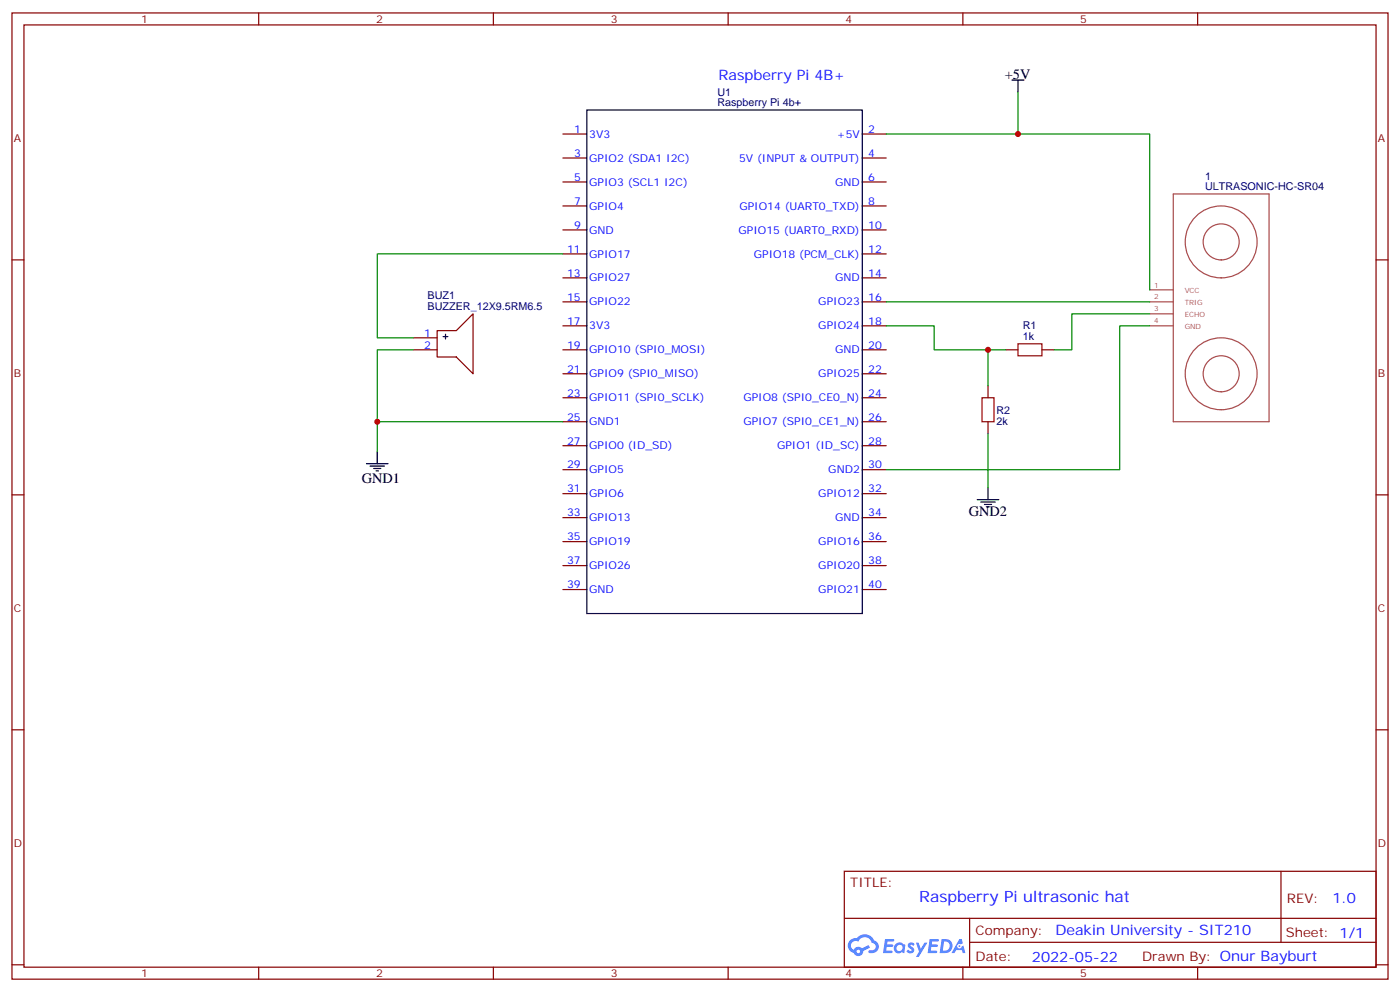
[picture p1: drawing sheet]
<svg xmlns="http://www.w3.org/2000/svg" width="412mm" height="292mm" viewBox="0 0 412 292" stroke-linecap="round" stroke-linejoin="round" font-family="sans-serif">
<g fill="none" stroke="#870000" stroke-width=".35">
<path d="M3.5 3.8h405.4v284.3h-405.4zM7.1 7.3h398.2v277.3h-398.2zM76.2 3.8v3.5M145.3 3.8v3.5M214.5 3.8v3.5M283.6 3.8v3.5M352.8 3.8v3.5M3.5 76.5h3.6M405.3 76.5h3.6M3.5 145.6h3.6M405.3 145.6h3.6M3.5 214.8h3.6"/>
<path d="M405.3 214.8h3.6M248.7 256.4h156.6v28.2h-156.6zM377.3 256.4v20.9M248.7 270.2h156.5M285.6 277.3h119.6M285.6 270.2v14.2M3.5 283.9h3.6M76.2 284.6v3.5M145.3 284.6v3.5M214.5 284.6v3.5M283.6 284.6v3.5M352.8 284.6v3.5"/>
<path d="M405.3 283.9h3.6"/>
</g>
<g fill="#5487ff">
<path d="M267.7 277.6a1.22 1.22 0 0 1 1.7 .2l-.4 .6a.47 .47 0 0 0-.3-.4 .47 .47 0 0 0-.5 .2l.1 .2a1.14 1.14 0 0 1 .8 1.8 1.14 1.14 0 0 1-1.9 0l-.2-.2 .5-.6 .7 .5a.29 .29 0 0 0 .3-.3 .29 .29 0 0 0-.2-.3 1.04 1.04 0 0 1-.6-1.7z"/>
<path d="M260.7 276.3h2.4l.3 .2-.2 .5-1.8 .1-.1 .8h1.5l.3 .4-.3 .4h-1.6l-.2 1.1h1.7l.2 .3-.2 .3-2.6 .1z"/>
<path d="M273.8 276.3h2.4l.3 .2-.1 .5-1.8 .1-.2 .8h1.6l.3 .4-.4 .4h-1.6l-.1 1.1h1.7l.2 .3-.2 .3-2.6 .1z"/>
<path d="M282.6 276.3h.7l.3 1.3-.6 .3a.69 .69 0 0 0-1 .3 .69 .69 0 0 0 .4 .9 .69 .69 0 0 0 .9-.6l.5-.2 .6 2.2h-.8l-.2-.9h-1.8l-.5 .9h-.8z"/>
<path d="M269.8 277.4h.8l.6 1.8 1.1-1.8h.9l-2.6 4.2h-.8l.9-1.5z"/>
<path d="M277.4 276.3l-.6 4.2h1.3a2.11 2.11 0 0 0 2.5-2.1 2.11 2.11 0 0 0-2.5-2.1zM278.1 277.1a1.39 1.39 0 0 1 1.7 1.4 1.39 1.39 0 0 1-1.8 1.3h-.3z"/>
<path d="M263.7 277.9a1.54 1.54 0 0 0-.1 2.2 1.54 1.54 0 0 0 2.2 .1l.6 .3 .3-2.3-.2-.3h-.4a1.49 1.49 0 0 0-2.4 0zM264 278.9a.94 .94 0 0 1 1.8 0 .94 .94 0 0 1-1.8 0z"/>
<path d="M250.4 276.7a2.18 2.18 0 0 0 1.1 3.7 1.44 1.44 0 0 0 1.6 .9 1.44 1.44 0 0 0 1.2-1.4l2-1.1-.5-.7-1.9 1a1.47 1.47 0 0 0-2.4 .4 1.39 1.39 0 0 1-.7-1.9 1.39 1.39 0 0 1 2-.5 2.12 2.12 0 0 1 2.2-1.3 2.12 2.12 0 0 1 1.9 1.7 1.14 1.14 0 0 1 1.1 1.4 1.14 1.14 0 0 1-1.7 .7 .43 .43 0 0 0-.5 .4 .43 .43 0 0 0 .4 .5 1.98 1.98 0 0 0 2.5-1.2 1.98 1.98 0 0 0-1.2-2.6 3.1 3.1 0 0 0-5.3-.6l-.9 .1zM252.3 280a.55 .55 0 0 1 1.1 0 .55 .55 0 0 1-1.1 0z"/>
<circle cx="282.6" cy="278.4" r=".26"/>
</g>
<g fill="none" stroke="#870000" stroke-width=".35">
<path d="M165.8 39.4h7.1M254 39.4h7.1M165.8 46.5h7.1M165.8 53.6h7.1M254 46.5h7.1M254 53.6h7.1M165.8 60.6h7.1M165.8 67.7h7.1M165.8 74.7h7.1M254 60.6h7.1M254 67.7h7.1M254 74.7h7.1"/>
<path d="M121.7 99.4h7.1M128.8 97.3h5.6l4.9-4.9v17.6l-4.9-4.9h-5.6zM165.8 81.8h7.1M165.8 88.8h7.1M165.8 95.9h7.1M254 81.8h7.1M254 88.8h7.1M254 95.9h7.1M121.7 102.9h7.1M165.8 102.9h7.1M165.8 110h7.1M165.8 117.1h7.1"/>
<path d="M254 102.9h7.1M254 110h7.1M254 117.1h7.1M291 113.5v3.6M296.3 102.9h3.6M306.9 102.9h3.5M165.8 124.1h7.1M165.8 131.2h7.1M165.8 138.2h7.1M254 124.1h7.1M254 131.2h7.1M254 138.2h7.1"/>
<path d="M291 124.1v3.5M165.8 145.3h7.1M165.8 152.3h7.1M165.8 159.4h7.1M254 145.3h7.1M254 152.3h7.1M254 159.4h7.1M165.8 166.4h7.1M165.8 173.5h7.1M254 166.4h7.1M254 173.5h7.1"/>
</g>
<g fill="none" stroke="#000" stroke-width=".35">
<path d="M172.9 32.4h81.1v148.2h-81.1zM298.1 23.6h3.5M299.9 23.6v3.5M130.5 99.1h1.4M131.2 98.4v1.4M107.9 136.5h6.4M109 137.2h4.2M110.1 137.9h2.1M110.8 138.6h.7M111.1 132.9v3.6M287.9 147h6.3M288.9 147.7h4.3"/>
<path d="M290 148.4h2.1M290.7 149.2h.7M291 143.5v3.5"/>
</g>
<g fill="none" stroke="#a64a4a" stroke-width=".35">
<path d="M345.6 57.1h28.2v67h-28.2zM338.7 85.3h6.9M338.7 88.8h6.9M338.7 92.4h6.9M338.7 95.9h6.9"/>
<circle cx="359.7" cy="71.2" r="10.6"/>
<circle cx="359.7" cy="71.2" r="5.3"/>
<circle cx="359.7" cy="110" r="10.6"/>
<circle cx="359.7" cy="110" r="5.3"/>
</g>
<path d="M289.3 117.1h3.5v7h-3.5zM299.9 101.2h7v3.5h-7z" fill="none" stroke="#a10000" stroke-width=".35"/>
<path d="M261.1 39.4h77.6v45.9M299.9 27.1v12.3M165.8 74.7h-54.7v24.7h10.6M261.1 95.9h14.1v7h21.1M261.1 88.8h77.6M338.7 92.4h-23v10.5h-5.3M338.7 95.9h-8.9v42.3h-38.8v-10.6M121.7 102.9h-10.6v21.2M291 102.9v10.6M165.8 124.1h-54.7v8.8M261.1 138.2h29.9v5.3" fill="none" stroke="#008700" stroke-width=".35"/>
<g fill="#c00">
<circle cx="299.9" cy="39.4" r=".88"/>
<circle cx="291" cy="102.9" r=".88"/>
<circle cx="111.1" cy="124.1" r=".88"/>
</g>
<text font-size="4.6" fill="#00f" x="270.8" y="265.4">Raspberry Pi ultrasonic hat</text>
<g font-size="4.2" fill="#00f">
<text x="211.7" y="23.6">Raspberry Pi 4B+</text>
<text x="392.5" y="265.7">1.0</text>
<text x="310.9" y="275.2">Deakin University - SIT210</text>
<text x="304" y="283">2022-05-22</text>
</g>
<g font-size="4.2">
<text x="296" y="23.2">+5V</text>
<text x="106.5" y="142.1">GND1</text>
<text x="285.4" y="152">GND2</text>
</g>
<g font-size="3.9" fill="#800">
<text x="250.5" y="261">TITLE:</text>
<text x="379.1" y="265.7">REV:</text>
<text x="287.4" y="275.2">Company:</text>
<text x="378.7" y="275.8">Sheet: 1/1</text>
<text x="287.4" y="282.9">Date:</text>
<text x="336.4" y="282.9">Drawn By: Onur Bayburt</text>
</g>
<g font-size="3.2" fill="#800">
<text x="41.6" y="6.8">1</text>
<text x="110.8" y="6.8">2</text>
<text x="179.9" y="6.8">3</text>
<text x="249.1" y="6.8">4</text>
<text x="318.2" y="6.8">5</text>
<text x="4.1" y="41.9">A</text>
<text x="405.9" y="41.9">A</text>
<text x="4.1" y="111.1">B</text>
<text x="405.9" y="111.1">B</text>
<text x="4.1" y="180.2">C</text>
<text x="405.9" y="180.2">C</text>
<text x="4.1" y="249.3">D</text>
<text x="405.9" y="249.3">D</text>
<text x="41.6" y="287.6">1</text>
<text x="110.8" y="287.6">2</text>
<text x="179.9" y="287.6">3</text>
<text x="249.1" y="287.6">4</text>
<text x="318.2" y="287.6">5</text>
</g>
<g font-size="3.2" fill="#000080">
<text x="211.3" y="28.2">U1</text>
<text x="211.3" y="31.3">Raspberry Pi 4b+</text>
<text x="355" y="52.8">1</text>
<text x="355" y="56">ULTRASONIC-HC-SR04</text>
<text x="126" y="88.1">BUZ1</text>
<text x="126" y="91.3">BUZZER_12X9.5RM6.5</text>
<text x="301.3" y="100.1">1k</text>
<text x="301.3" y="96.9">R1</text>
<text x="293.5" y="124.9">2k</text>
<text x="293.5" y="121.7">R2</text>
</g>
<g font-size="3.2" fill="#00f">
<text x="169.1" y="39.1">1</text>
<text x="173.6" y="40.5">3V3</text>
<text x="246.5" y="40.5">+5V</text>
<text x="255.8" y="39.1">2</text>
<text x="169.1" y="46.1">3</text>
<text x="173.6" y="47.6">GPIO2 (SDA1 I2C)</text>
<text x="217.7" y="47.6">5V (INPUT &amp; OUTPUT)</text>
<text x="255.8" y="46.1">4</text>
<text x="169.1" y="53.2">5</text>
<text x="255.8" y="53.2">6</text>
<text x="173.6" y="54.6">GPIO3 (SCL1 I2C)</text>
<text x="246" y="54.6">GND</text>
<text x="169.1" y="60.3">7</text>
<text x="173.6" y="61.7">GPIO4</text>
<text x="217.8" y="61.7">GPIO14 (UART0_TXD)</text>
<text x="255.8" y="60.3">8</text>
<text x="169.1" y="67.3">9</text>
<text x="173.6" y="68.7">GND</text>
<text x="217.5" y="68.7">GPIO15 (UART0_RXD)</text>
<text x="255.8" y="67.3">10</text>
<text x="167.1" y="74.4">11</text>
<text x="173.6" y="75.8">GPIO17</text>
<text x="222.1" y="75.8">GPIO18 (PCM_CLK)</text>
<text x="255.8" y="74.4">12</text>
<text x="167.1" y="81.4">13</text>
<text x="173.6" y="82.8">GPIO27</text>
<text x="246" y="82.8">GND</text>
<text x="255.8" y="81.4">14</text>
<text x="167.1" y="88.5">15</text>
<text x="173.6" y="89.9">GPIO22</text>
<text x="241.1" y="89.9">GPIO23</text>
<text x="255.8" y="88.5">16</text>
<text x="167.1" y="95.5">17</text>
<text x="255.8" y="95.5">18</text>
<text x="125" y="99.1">1</text>
<text x="173.6" y="96.9">3V3</text>
<text x="241.1" y="96.9">GPIO24</text>
<text x="125" y="102.6">2</text>
<text x="167.1" y="102.6">19</text>
<text x="173.6" y="104">GPIO10 (SPI0_MOSI)</text>
<text x="246" y="104">GND</text>
<text x="255.8" y="102.6">20</text>
<text x="167.1" y="109.6">21</text>
<text x="173.6" y="111.1">GPIO9 (SPI0_MISO)</text>
<text x="241.1" y="111.1">GPIO25</text>
<text x="255.8" y="109.6">22</text>
<text x="167.1" y="116.7">23</text>
<text x="173.6" y="118.1">GPIO11 (SPI0_SCLK)</text>
<text x="219" y="118.1">GPIO8 (SPI0_CE0_N)</text>
<text x="255.8" y="116.7">24</text>
<text x="167.1" y="123.8">25</text>
<text x="173.6" y="125.2">GND1</text>
<text x="219" y="125.2">GPIO7 (SPI0_CE1_N)</text>
<text x="255.8" y="123.8">26</text>
<text x="167.1" y="130.8">27</text>
<text x="255.8" y="130.8">28</text>
<text x="167.1" y="137.9">29</text>
<text x="173.6" y="132.2">GPIO0 (ID_SD)</text>
<text x="228.9" y="132.2">GPIO1 (ID_SC)</text>
<text x="255.8" y="137.9">30</text>
<text x="173.6" y="139.3">GPIO5</text>
<text x="244" y="139.3">GND2</text>
<text x="167.1" y="144.9">31</text>
<text x="173.6" y="146.3">GPIO6</text>
<text x="241.1" y="146.3">GPIO12</text>
<text x="255.8" y="144.9">32</text>
<text x="167.1" y="152">33</text>
<text x="173.6" y="153.4">GPIO13</text>
<text x="246" y="153.4">GND</text>
<text x="255.8" y="152">34</text>
<text x="167.1" y="159">35</text>
<text x="173.6" y="160.4">GPIO19</text>
<text x="241.1" y="160.4">GPIO16</text>
<text x="255.8" y="159">36</text>
<text x="167.1" y="166.1">37</text>
<text x="173.6" y="167.5">GPIO26</text>
<text x="241.1" y="167.5">GPIO20</text>
<text x="255.8" y="166.1">38</text>
<text x="167.1" y="173.1">39</text>
<text x="255.8" y="173.1">40</text>
<text x="173.6" y="174.6">GND</text>
<text x="241.1" y="174.6">GPIO21</text>
</g>
<g font-size="2.1" fill="#a54b4b">
<text x="340" y="84.6">1</text>
<text x="340" y="88.1">2</text>
<text x="349" y="86.3">VCC</text>
<text x="349" y="89.9">TRIG</text>
<text x="340" y="91.7">3</text>
<text x="340" y="95.2">4</text>
<text x="349" y="93.4">ECHO</text>
<text x="349" y="96.9">GND</text>
</g>
</svg>
